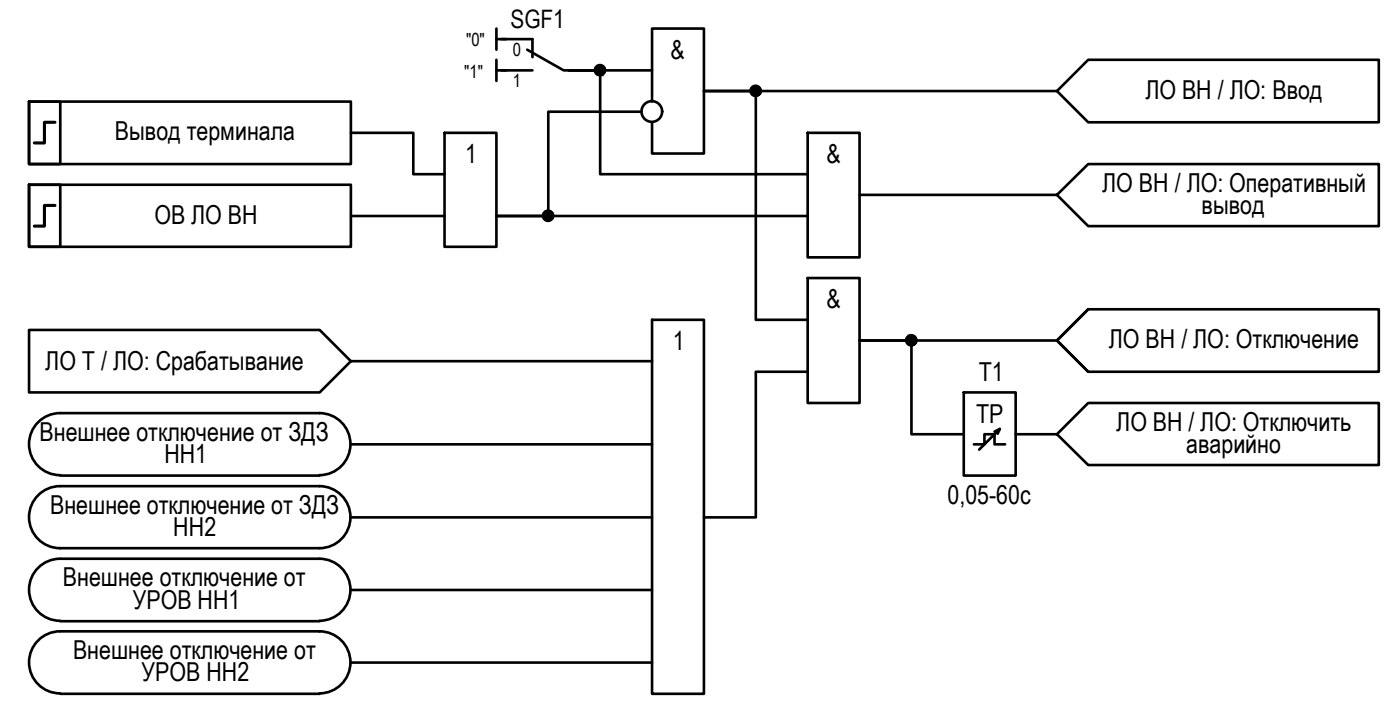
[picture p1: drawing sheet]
<svg xmlns="http://www.w3.org/2000/svg" width="135mm" height="68mm" viewBox="0 0 135 68" stroke-linecap="round" stroke-linejoin="round" font-family="sans-serif">
<!-- layer: 0 -->
<g fill="none" stroke="#000" stroke-width=".25">
<path d="M2.8 17.8h3v5.9h-3zM2.8 17.8h31v5.9h-31zM2.8 9.8h3v6h-3zM2.8 9.8h31v6h-31zM33.8 12.8h6v4h3M42.8 12.8h5v10.9h-5zM47.8 2.7v2.1M47.8 5.8v2M47.8 3.8h1M47.8 6.8h1M61.8 10.7h-9v10.1h-5h30M62.8 6.8h-8h3v10h20"/>
<path d="M62.8 9.8v-7.1h5v12.1h-5v-3M77.8 12.8h5v12h-5zM82.8 18.8h19l3-3h28v6h-28l-3-3M101.8 8.8l3-3h28v6h-28zM101.8 8.8h-34h5v22h5M2.8 31.7h28l3 3.1-3 3h-28zM30.8 39.7a2.98 2.98 0 0 1 2.9 3 2.98 2.98 0 0 1-2.9 3M30.8 39.7h-25a2.98 2.98 0 0 0-3 3 2.98 2.98 0 0 0 3 3M33.8 20.8h9M33.8 34.8h29M62.8 30.8h5v36h-5zM77.8 26.8h5v12h-5z"/>
<path d="M77.8 35.8h-5v14h-5M92.8 37.8h5v8h-5zM101.8 32.8l3-3h28v6h-28zM101.8 32.8h-19h5v9h5M104.8 29.8l-3 3 3 3M5.8 45.8h25M5.8 59.8h25M30.8 46.8a2.98 2.98 0 0 1 2.9 3 2.98 2.98 0 0 1-2.9 2.9M30.8 53.8a2.98 2.98 0 0 1 2.9 2.9 2.98 2.98 0 0 1-2.9 3M30.8 46.8h-25a2.98 2.98 0 0 0-3 3 2.98 2.98 0 0 0 3 2.9h25M30.8 53.8h-25a2.98 2.98 0 0 0-3 2.9 2.98 2.98 0 0 0 3 3M33.8 42.8h29"/>
<path d="M33.8 49.8h29M33.8 56.8h29M93.8 42.8h1v-1h1v1h1M95.8 41.5l.5-.2-.2 .4M96.3 41.3l-2 2M97.8 41.8h4l3-3h28v5.9h-28l-3-2.9M5.8 66.8h25M30.8 60.7a2.98 2.98 0 0 1 2.9 3 2.98 2.98 0 0 1-2.9 3M30.8 60.7h-25a2.98 2.98 0 0 0-3 3 2.98 2.98 0 0 0 3 3M33.8 63.8h29"/>
<circle cx="57.8" cy="6.7" r=".49"/>
<circle cx="62.8" cy="10.7" r=".99"/>
<circle cx="72.8" cy="8.7" r=".49"/>
<circle cx="52.8" cy="20.8" r=".49"/>
<circle cx="87.7" cy="32.7" r=".49"/>
</g>
<g fill="#000" stroke="#000" stroke-width=".1">
<path d="M57.7 7.2h.2zM57.7 6.3h.1zM72.7 8.3h.1zM52.5 21.2h.6zM52.6 21.2h.3zM52.7 20.3h.2zM52.7 21.2h.2zM52.7 20.3h.1zM87.7 33.3h.2zM87.7 32.3h.1z"/>
<path d="M57.7 7.2l.1 .1zM57.7 7.3h.1z"/>
<path d="M57.7 6.3h.2zM57.7 6.3h.2z"/>
<path d="M57.7 6.3h.3zM57.7 6.3h.3z"/>
<path d="M57.6 6.3h.4zM57.6 6.3h.4z"/>
<path d="M57.6 7.2h.4zM57.6 7.2h.3z"/>
<path d="M57.6 6.3h.4zM57.5 6.3h.5z"/>
<path d="M57.6 7.2h.4zM57.6 7.2h.4z"/>
<path d="M57.5 6.3h.6zM57.5 6.3h.6z"/>
<path d="M57.5 7.2h.5zM57.5 7.2h.5z"/>
<path d="M57.5 6.3l.6 .1zM57.5 6.3l.6 .1z"/>
<path d="M57.4 6.4h.7zM57.4 6.4h.7z"/>
<path d="M57.4 7.2h.7zM57.4 7.2h.7z"/>
<path d="M57.5 7.2h.6zM57.5 7.2h.5z"/>
<path d="M57.4 6.4l.8 .1zM57.4 6.4l.8 .1z"/>
<path d="M57.4 7.1h.7zM57.4 7.1l.7 .1z"/>
<path d="M57.4 6.5h.8zM57.4 6.5h.8z"/>
<path d="M57.4 7.1h.8zM57.4 7.1h.7z"/>
<path d="M57.4 6.5l.8 .1zM57.4 6.5l.8 .1z"/>
<path d="M57.3 6.6h1zM57.3 6.6h1z"/>
<path d="M57.3 7h.9zM57.3 7h.9z"/>
<path d="M57.4 7h.8zM57.4 7l.8 .1z"/>
<path d="M57.3 6.6h1zM57.3 6.6h1z"/>
<path d="M57.3 6.6l1 .1zM57.3 6.6l1 .1z"/>
<path d="M57.3 6.7h1zM57.3 6.7h1z"/>
<path d="M57.3 6.9h1zM57.3 6.9h1z"/>
<path d="M57.3 6.9h1zM57.3 6.9h1z"/>
<path d="M57.3 6.9h1zM57.3 6.9l.9 .1z"/>
<path d="M57.3 6.7l1 .1zM57.3 6.7l1 .1z"/>
<path d="M57.3 6.8h1zM57.3 6.8h1z"/>
<path d="M57.3 6.8h1zM57.3 6.8l1 .1z"/>
<path d="M72.7 9.3h.1zM72.7 9.3h.1zM72.7 9.3h.2z"/>
<path d="M72.7 8.3h.2zM72.7 8.3h.2z"/>
<path d="M72.7 8.3h.2zM72.6 8.3h.3z"/>
<path d="M72.6 8.3h.4zM72.6 8.3h.4z"/>
<path d="M72.6 9.2h.3zM72.6 9.2l.3 .1z"/>
<path d="M72.6 8.3h.4zM72.6 8.3h.4z"/>
<path d="M72.6 9.2h.4zM72.6 9.2h.3z"/>
<path d="M72.5 8.3l.6 .1zM72.5 8.3l.6 .1z"/>
<path d="M72.5 9.2h.5zM72.5 9.2h.5z"/>
<path d="M72.5 8.4h.6zM72.4 8.4h.7z"/>
<path d="M72.5 9.2h.6zM72.5 9.2h.5z"/>
<path d="M72.4 8.4h.8zM72.4 8.4h.8z"/>
<path d="M72.4 9.1h.7zM72.4 9.1l.7 .1z"/>
<path d="M72.4 8.4l.8 .1zM72.4 8.4l.8 .1z"/>
<path d="M72.4 8.5h.8zM72.4 8.5h.8z"/>
<path d="M72.4 9.1h.8zM72.4 9.1h.8z"/>
<path d="M72.4 9.1h.8zM72.4 9.1h.7z"/>
<path d="M72.4 8.5h.8zM72.4 8.5h.8z"/>
<path d="M72.4 9.1h.8zM72.4 9.1h.8z"/>
<path d="M72.4 8.5l.8 .1zM72.4 8.5l.8 .1z"/>
<path d="M72.3 8.6h.9zM72.3 8.6h.9z"/>
<path d="M72.3 8.6l1 .1zM72.3 8.6l1 .1z"/>
<path d="M72.3 8.9l.9 .1zM72.3 8.9l.9 .1z"/>
<path d="M72.3 9h.9zM72.3 9h.9z"/>
<path d="M72.4 9h.8zM72.4 9l.8 .1z"/>
<path d="M72.3 8.7h1zM72.3 8.7h1z"/>
<path d="M72.3 8.7l1 .1zM72.3 8.7l1 .1z"/>
<path d="M72.3 8.8h1zM72.3 8.8h1z"/>
<path d="M72.3 8.8h1zM72.3 8.8h1z"/>
<path d="M72.3 8.8l.9 .1 .1-.1zM72.3 8.8l.9 .1h-.9z"/>
<path d="M52.7 21.2h.1zM52.7 21.2h.1z"/>
<path d="M52.7 20.3h.2zM52.7 20.3h.2zM52.6 20.3h.3z"/>
<path d="M52.6 20.3h.4zM52.6 20.3h.4z"/>
<path d="M52.6 20.3h.4zM52.5 20.3h.5z"/>
<path d="M52.6 21.2h.4zM52.6 21.2h.3zM52.6 21.2h.3z"/>
<path d="M52.5 20.3l.6 .1zM52.5 20.3l.6 .1z"/>
<path d="M52.5 21.2h.5zM52.5 21.2h.5z"/>
<path d="M52.5 20.4h.6zM52.5 20.4h.6z"/>
<path d="M52.5 20.4h.6zM52.4 20.4h.7z"/>
<path d="M52.5 21.2h.6zM52.5 21.2h.5z"/>
<path d="M52.4 20.4h.8zM52.4 20.4h.8z"/>
<path d="M52.4 21.1h.7zM52.4 21.1l.7 .1zM52.5 21.2h.6z"/>
<path d="M52.4 20.4l.8 .1zM52.4 20.4l.8 .1z"/>
<path d="M52.4 21.1h.8zM52.4 21.1h.7z"/>
<path d="M52.4 20.5h.8zM52.4 20.5h.8z"/>
<path d="M52.3 20.5l1 .1zM52.3 20.5l1 .1z"/>
<path d="M52.3 21h.9zM52.3 21h.9z"/>
<path d="M52.4 21h.8zM52.4 21l.8 .1z"/>
<path d="M52.3 20.6h1zM52.3 20.6h1z"/>
<path d="M52.3 20.6l1 .1zM52.3 20.6l1 .1z"/>
<path d="M52.3 20.7h1zM52.3 20.7h1z"/>
<path d="M52.3 20.7l1 .1v-.1zM52.3 20.7l1 .1h-1z"/>
<path d="M52.3 20.8l1 .1zM52.3 20.8l1 .1z"/>
<path d="M52.3 20.9h1zM52.3 20.9h1z"/>
<path d="M52.3 20.9l1 .1zM52.3 20.9l1 .1z"/>
<path d="M52.3 21h1zM52.3 21h.9z"/>
<path d="M52.3 20.8h1zM52.3 20.8h1z"/>
<path d="M87.7 33.3h.1zM87.7 33.3h.1z"/>
<path d="M87.7 32.3h.2zM87.7 32.3h.2z"/>
<path d="M87.7 32.3h.2zM87.6 32.3h.3z"/>
<path d="M87.6 32.3h.4zM87.6 32.3h.4z"/>
<path d="M87.6 33.2h.3zM87.6 33.2l.3 .1z"/>
<path d="M87.6 32.3h.4zM87.6 32.3h.4z"/>
<path d="M87.6 33.2h.4zM87.6 33.2h.3z"/>
<path d="M87.5 32.3h.6zM87.5 32.3h.6z"/>
<path d="M87.5 33.2h.5zM87.5 33.2h.5z"/>
<path d="M87.5 32.3l.6 .1zM87.5 32.3l.6 .1z"/>
<path d="M87.5 33.2h.6zM87.5 33.2h.5z"/>
<path d="M87.5 32.4h.6zM87.5 32.4h.6z"/>
<path d="M87.5 33.1h.6zM87.5 33.1l.6 .1z"/>
<path d="M87.4 32.4l.8 .1zM87.4 32.5h.8z"/>
<path d="M87.4 33.1h.7zM87.4 33.1h.7z"/>
<path d="M87.4 32.5h.8zM87.4 32.5h.8z"/>
<path d="M87.4 32.5l.8 .1zM87.4 32.5l.8 .1z"/>
<path d="M87.4 33l.8 .1zM87.4 33l.8 .1z"/>
<path d="M87.4 33.1h.8zM87.4 33.1h.7z"/>
<path d="M87.3 32.6h.9zM87.3 32.6h.9z"/>
<path d="M87.3 32.6h1zM87.3 32.6h1z"/>
<path d="M87.3 32.9l.9 .1zM87.3 32.9l.9 .1z"/>
<path d="M87.3 33h.9zM87.3 33h.9z"/>
<path d="M87.3 32.6l1 .1zM87.3 32.6l1 .1z"/>
<path d="M87.3 32.7h1zM87.3 32.7h1z"/>
<path d="M87.3 32.7l1 .1zM87.3 32.7l1 .1z"/>
<path d="M87.3 32.8h1zM87.3 32.8h1z"/>
<path d="M87.3 32.8h1zM87.3 32.8h1z"/>
<path d="M87.3 32.8l1 .1zM87.3 32.8l1 .1z"/>
<path d="M87.3 32.9h1zM87.3 32.9h.9z"/>
</g>
<path d="M48.3 3.8h3v1.7M48.3 6.8h3M50.8 4.8l3.5 2h3" fill="none" stroke="#000" stroke-width=".25"/>
<!-- layer: 0 -->
<path d="M5.3 19.8h-1v2h-1M5.3 11.8h-1v2h-1" fill="none" stroke="#000" stroke-width=".3"/>
<g font-size="2.5">
<text x="64.6" y="5.7">&amp;</text>
<text x="110.3" y="9.5">ЛО ВН / ЛО: Ввод</text>
<text x="11.1" y="13.5">Вывод терминала</text>
<text x="44.8" y="15.7">1</text>
<text x="79.6" y="15.7">&amp;</text>
<text x="14.9" y="21.5">ОВ ЛО ВН</text>
<text x="106.1" y="18.5">ЛО ВН / ЛО: Оперативный</text>
<text x="115.7" y="20.6">вывод</text>
<text x="79.6" y="29.7">&amp;</text>
<text x="4.4" y="35.6">ЛО Т / ЛО: Срабатывание</text>
<text x="64.8" y="33.7">1</text>
<text x="106.8" y="33.5">ЛО ВН / ЛО: Отключение</text>
<text x="94" y="40.7">TP</text>
<text x="94.2" y="36.7">T1</text>
<text x="107.5" y="41.5">ЛО ВН / ЛО: Отключить</text>
<text x="3.8" y="42.5">Внешнее отключение от ЗДЗ</text>
<text x="15.8" y="44.6">НН1</text>
<text x="114.2" y="43.6">аварийно</text>
<text x="4.8" y="49.5">Внешнее отключение от ЗДЗ</text>
<text x="16.7" y="51.6">НН2</text>
<text x="91.2" y="48.5">0,05-60с</text>
<text x="6.1" y="56.4">Внешнее отключение от</text>
<text x="12.8" y="58.6">УРОВ НН1</text>
<text x="7" y="63.5">Внешнее отключение от</text>
<text x="13.6" y="65.6">УРОВ НН2</text>
</g>
<text font-size="2.4" x="49.2" y="2.7">SGF1</text>
<g font-size="1.7">
<text x="44.9" y="4.4">&quot;0&quot;</text>
<text x="49.4" y="5.4">0</text>
<text x="44.7" y="7.5">&quot;1&quot;</text>
<text x="49.4" y="8.4">1</text>
</g>
</svg>
